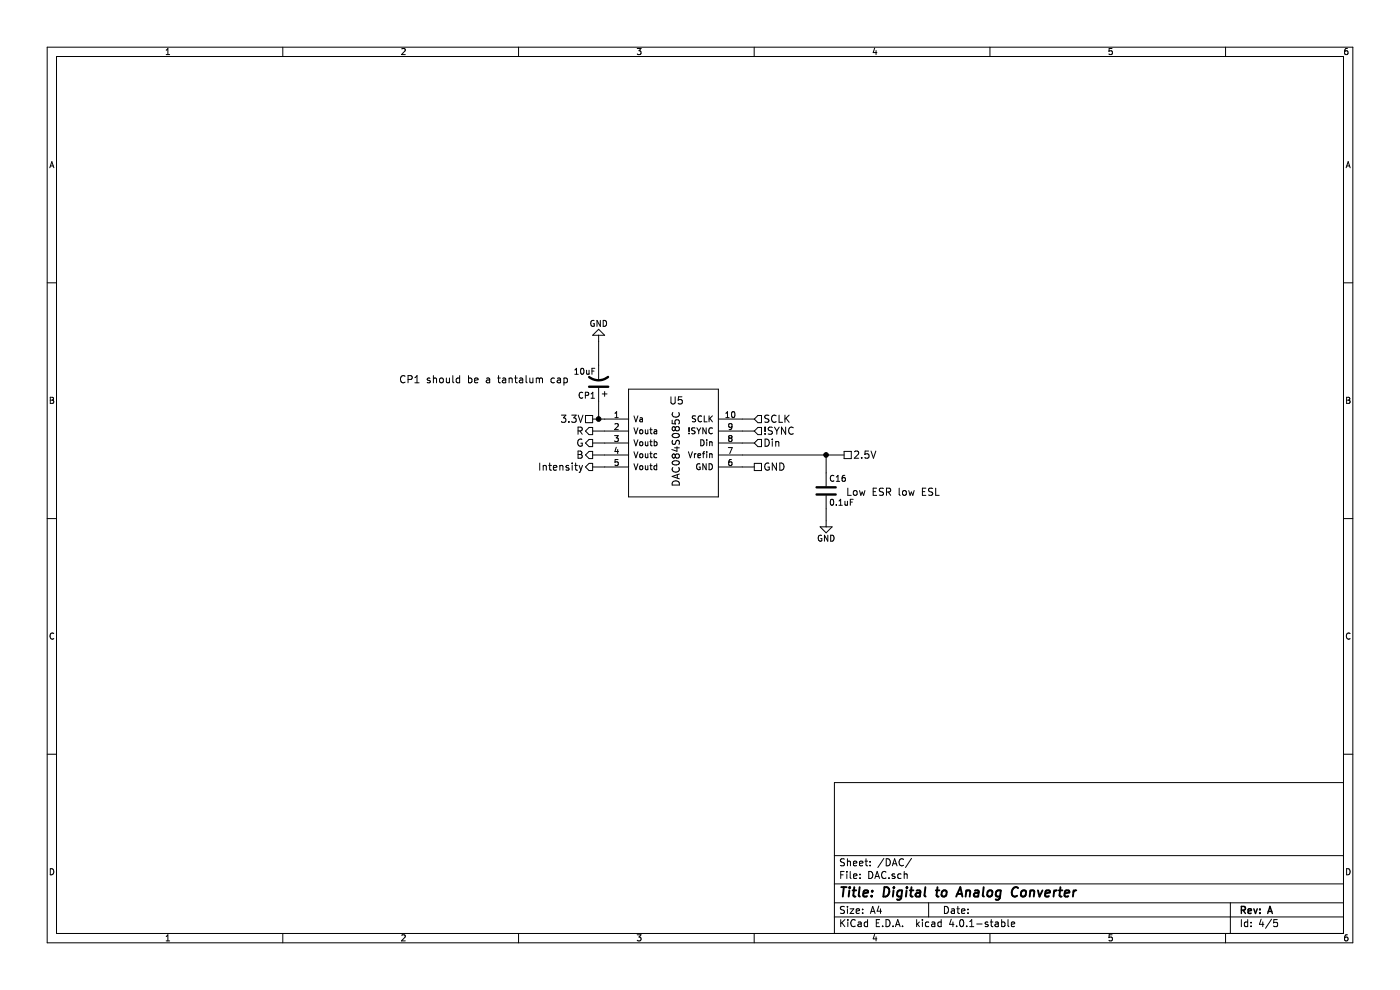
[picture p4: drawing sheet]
EESchema Schematic File Version 2
LIBS:power
LIBS:device
LIBS:transistors
LIBS:conn
LIBS:linear
LIBS:regul
LIBS:74xx
LIBS:cmos4000
LIBS:adc-dac
LIBS:memory
LIBS:xilinx
LIBS:microcontrollers
LIBS:dsp
LIBS:microchip
LIBS:analog_switches
LIBS:motorola
LIBS:texas
LIBS:intel
LIBS:audio
LIBS:interface
LIBS:digital-audio
LIBS:philips
LIBS:display
LIBS:cypress
LIBS:siliconi
LIBS:opto
LIBS:atmel
LIBS:contrib
LIBS:valves
LIBS:Personal library
LIBS:LASDAC-cache
EELAYER 25 0
EELAYER END
$Descr A4 11693 8268
encoding utf-8
Sheet 4 5
Title "Digital to Analog Converter"
Date ""
Rev "A"
Comp ""
Comment1 ""
Comment2 ""
Comment3 ""
Comment4 ""
$EndDescr
$Comp
L DAC084S085C U5
U 1 1
P 5650 4050
F 0 "U5" H 5650 4750 60  0000 C CNN
F 1 "DAC084S085C" V 5650 4350 60  0000 C CNN
F 2 "Housings_SSOP:MSOP-10_3x3mm_Pitch0.5mm" H 5650 4050 60  0001 C CNN
F 3 "" H 5650 4050 60  0000 C CNN
	1    5650 4050
	1    0    0    -1  
$EndComp
Text HLabel 4950 3500 0    60   UnSpc ~ 0
3.3V
Text HLabel 6300 3500 2    60   Input ~ 0
SCLK
Text HLabel 6300 3600 2    60   Input ~ 0
!SYNC
Text HLabel 6300 3700 2    60   Input ~ 0
Din
Text HLabel 6300 3900 2    60   UnSpc ~ 0
GND
Text HLabel 4950 3600 0    60   Output ~ 0
R
Text HLabel 4950 3700 0    60   Output ~ 0
G
Text HLabel 4950 3800 0    60   Output ~ 0
B
$Comp
L C C16
U 1 1
P 6900 4100
F 0 "C16" H 6925 4200 50  0000 L CNN
F 1 "0.1uF" H 6925 4000 50  0000 L CNN
F 2 "Capacitors_SMD:C_0402" H 6938 3950 50  0001 C CNN
F 3 "" H 6900 4100 50  0000 C CNN
	1    6900 4100
	1    0    0    -1  
$EndComp
$Comp
L GND #PWR025
U 1 1
P 6900 4350
F 0 "#PWR025" H 6900 4100 50  0001 C CNN
F 1 "GND" H 6900 4200 50  0000 C CNN
F 2 "" H 6900 4350 50  0000 C CNN
F 3 "" H 6900 4350 50  0000 C CNN
	1    6900 4350
	1    0    0    -1  
$EndComp
Text HLabel 7050 3800 2    60   UnSpc ~ 0
2.5V
Wire Wire Line
	4950 3500 5050 3500
Wire Wire Line
	4950 3600 5050 3600
Wire Wire Line
	4950 3700 5050 3700
Wire Wire Line
	4950 3800 5050 3800
Wire Wire Line
	6200 3500 6300 3500
Wire Wire Line
	6200 3600 6300 3600
Wire Wire Line
	6200 3700 6300 3700
Wire Wire Line
	6200 3900 6300 3900
Wire Wire Line
	6200 3800 7050 3800
Wire Wire Line
	6900 3800 6900 3950
Wire Wire Line
	6900 4350 6900 4250
Connection ~ 6900 3800
$Comp
L CP1 CP1
U 1 1
P 5000 3200
F 0 "CP1" H 5025 3300 50  0000 L CNN
F 1 "10uF" H 5025 3100 50  0000 L CNN
F 2 "Capacitors_Tantalum_SMD:TantalC_SizeA_EIA-3216_HandSoldering" H 5000 3200 50  0001 C CNN
F 3 "" H 5000 3200 50  0000 C CNN
	1    5000 3200
	-1   0    0    1   
$EndComp
Wire Wire Line
	5000 3350 5000 3500
Connection ~ 5000 3500
$Comp
L GND #PWR026
U 1 1
P 5000 2850
F 0 "#PWR026" H 5000 2600 50  0001 C CNN
F 1 "GND" H 5000 2700 50  0000 C CNN
F 2 "" H 5000 2850 50  0000 C CNN
F 3 "" H 5000 2850 50  0000 C CNN
	1    5000 2850
	-1   0    0    1   
$EndComp
Wire Wire Line
	5000 2850 5000 3050
Text Notes 4750 3300 2    60   ~ 0
CP1 should be a tantalum cap\n\n
Text Notes 7850 4150 2    60   ~ 0
Low ESR low ESL\n
Text HLabel 4950 3900 0    60   Output ~ 0
Intensity
Wire Wire Line
	4950 3900 5050 3900
$EndSCHEMATC
